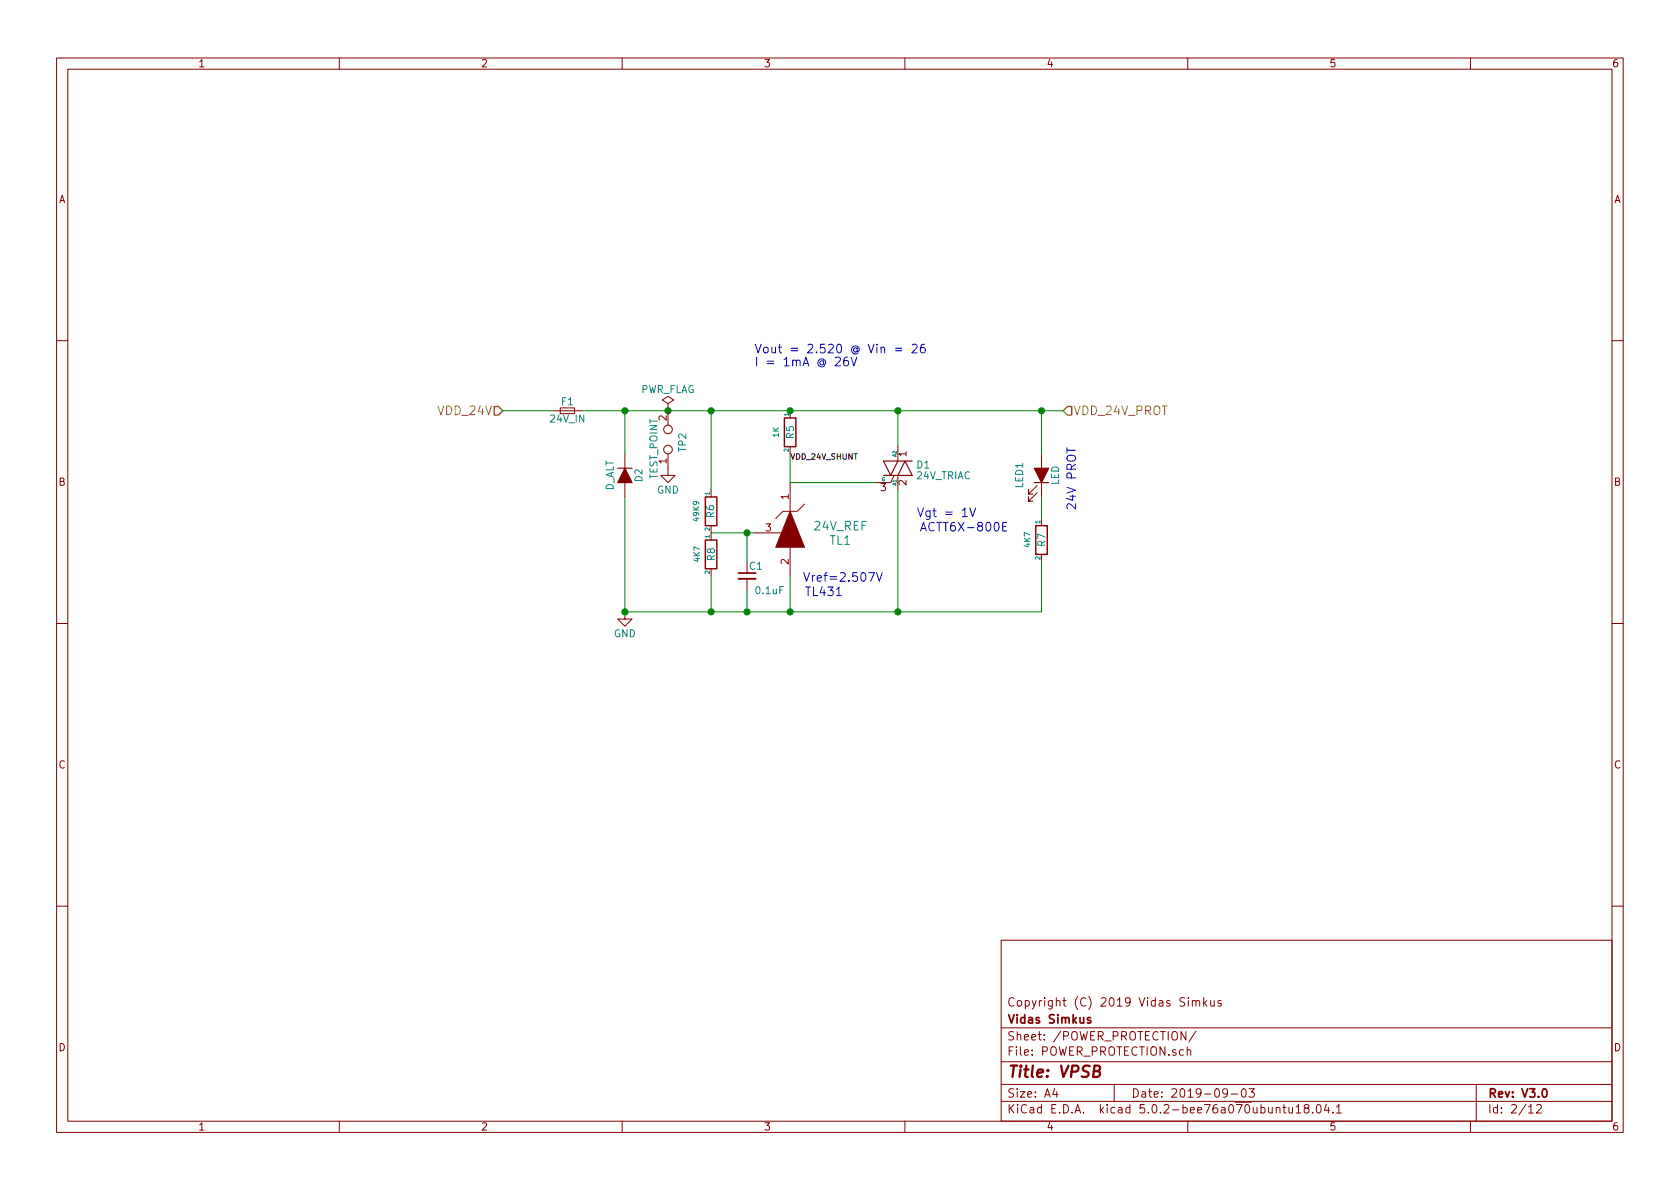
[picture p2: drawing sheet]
<svg xmlns="http://www.w3.org/2000/svg" width="297mm" height="210mm" viewBox="0 0 297 210" stroke-linecap="round" stroke-linejoin="round" font-family="sans-serif">
<g fill="none" stroke="#840000" stroke-width=".18">
<path d="M10 10.3h277v189.9h-277zM12 12.2h273v186.1h-273zM60 10.3v1.9M110 10.3v1.9M160 10.3v1.9M210 10.3v1.9M260 10.3v1.9M10 60.2h2M97.8 72.6h5.1M99.1 72.1h2.5v1h-2.5zM118.1 71.4l1-.7-1-.6-1 .6 1 .7v1.2M118.1 72.6h.1"/>
<path d="M118.1 72.6v2.6M139.7 72.6v1.3M158.7 79v2.5M285 60.2h2M110.5 80.3v7.6M118.1 80.3v3.8h1.3l-1.3 1.2-1.3-1.2h1.3M125.7 86.6v1.3M125.7 94.2v1.3M133.3 94.2h5.1M139.7 85.3v5M139.7 96.8v5M142.2 89.1l-1.2 1.3h-2.6l-1.2 1.3"/>
<path d="M158.1 84.1l-.6 1.2h-2.6M158.7 84.1v2.5M183.4 87.1l-1.5 1.5v-.7v.7h.7M183.4 85.8l-1.5 1.6v-.8v.8h.7M184.1 80.3v7.6M184.1 91.7v1.3M10 110.3h2M110.5 108.2v1.3h1.3l-1.3 1.2-1.3-1.2h1.3M132.1 102.4v2M285 110.3h2M10 160.2h2M177 166.3h108v32h-108z"/>
<path d="M210.1 176.4v.2M210.1 176.9v1M210.8 177.1l.2-.2 .4 .1 .1 .9M210.8 176.9v1M211.5 177.1a.36 .36 0 0 1 .3-.2 .36 .36 0 0 1 .3 .2v.8M212.8 176.4v1.5M213 177.4l.4 .5M213.4 176.9l-.6 .6M214 176.9l.1 .9 .4 .1 .2-.1M214.7 176.9v1M215.9 177a.37 .37 0 0 0-.6 .1l.1 .3 .5 .1 .1 .1-.3 .3-.4-.1M285 160.2h2"/>
<path d="M60 198.3v1.9M110 198.3v1.9M160 198.3v1.9M177 194.8h108M177 191.8h108M177 187.8h108M177 181.8h108M186.5 192.5l-.4 1h1M186.8 193v1M197 191.8v3M209.7 182.4v1.5l-.9-1.5v1.5M209.9 185.7h.1a.37 .37 0 0 1 .5 .1v.8"/>
<path d="M209.9 185.1v1.5M210 198.3v1.9M211.5 182.3l-1.3 2M217 193.2l-.1 .2a.48 .48 0 0 1-.6-.1v-.6a.48 .48 0 0 1 .6-.1l.1 .1a1.19 1.19 0 0 1-.2 1.2l-.5 .1M217.7 193.5h1.1M219.6 192.7l.4-.2a.94 .94 0 0 1 0 1.5 .82 .82 0 0 1-.4-1.3zM220.8 192.5h1l-.5 .6 .4 .1v.7l-.2 .1-.7-.1M226.8 195.8h.6M227 195.3v1.3l.4 .2M227.9 195.8v.9l.4 .1 .2-.1M228.5 195.8v1M229.2 195.8l.4-.5v1.5"/>
<path d="M229.2 196.8h.8M230.9 196l-.2-.2-.1-.2 .3-.3h.3l.2 .3v.2l-.7 .2a.48 .48 0 0 0 0 .7l.2 .1 .5-.1a.48 .48 0 0 0-.2-.7M232.1 196.7v.1M232.9 195.5l.3-.2a.94 .94 0 0 1 0 1.5l-.4-.3-.1-.6zM234.5 195.2l-.3 1.1h.9M234.9 195.8v1M235.7 196.7v.1M236.3 195.8l.4-.5v1.5M236.3 196.8h.9M260 198.3v1.9M261 191.8v6.5M270.3 195.8l.4-.5v1.5"/>
<path d="M270.3 196.8h.8M271.7 195.5l.2-.2h.4l.2 .5-.9 1h.9"/>
<circle cx="118.1" cy="75.9" r=".76"/>
<circle cx="118.1" cy="79.5" r=".76"/>
</g>
<path d="M130.6 101.3h3M192.8 180l-.3-.1-.2 .2v.3l.5 .1v.3h-.5M272.9 192.6l.1-.1a.8 .8 0 0 1 .5 .8 .8 .8 0 0 1-.5 .7 1 1 0 0 1-.1-1.4z" fill="none" stroke="#840000" stroke-width=".3"/>
<path d="M193.4 189.4h.7a.5 .5 0 0 0 .4-.4 .5 .5 0 0 0-.3-.6h-.7l-.2 2h.7a.53 .53 0 0 0 .5-.5 .53 .53 0 0 0-.4-.5" fill="none" stroke="#840000" stroke-width=".41"/>
<path d="M87.4 71.9h.7l.8 .7-.8 .8h-.7zM188.7 71.9h.8v1.5h-.8l-.7-.8z" fill="none" stroke="#848400" stroke-width=".25"/>
<path d="M139.7 90.4l2.5 6.4h-5z" fill="#840000" stroke="#840000" stroke-width=".18"/>
<g fill="#008400" stroke="#008400" stroke-width=".25">
<circle cx="139.7" cy="108.2" r=".51"/>
<circle cx="125.7" cy="108.2" r=".51"/>
<circle cx="158.8" cy="108.2" r=".51"/>
<circle cx="125.7" cy="72.6" r=".51"/>
<circle cx="158.8" cy="72.6" r=".51"/>
<circle cx="184.2" cy="72.6" r=".51"/>
<circle cx="132.1" cy="108.2" r=".51"/>
<circle cx="132.1" cy="94.2" r=".51"/>
<circle cx="110.5" cy="72.6" r=".51"/>
<circle cx="118.1" cy="72.6" r=".51"/>
<circle cx="139.7" cy="72.6" r=".51"/>
<circle cx="110.5" cy="108.2" r=".51"/>
</g>
<path d="M138.7 73.9h2v5.1h-2zM124.7 87.9h2v5.1h-2zM124.7 95.5h2v5.1h-2zM183.1 93h2.1v5h-2.1z" fill="none" stroke="#840000" stroke-width=".25"/>
<g fill="none" stroke="#008400" stroke-width=".18">
<path d="M88.9 72.6h8.9M102.9 72.6h85.1M110.5 72.6v7.7M125.7 72.6v14M158.7 72.6v6.4M184.1 72.6v7.7M110.5 87.9v20.3h73.6v-8.9M125.7 94.2h7.6M132.1 94.2v5.1M139.7 80.3v5h15.2M158.7 86.6v21.6M184.1 87.9v3.8"/>
<path d="M125.7 101.8v6.4M132.1 104.4v3.8M139.7 101.8v6.4"/>
</g>
<path d="M109.2 82.8h2.6M156.2 84.1h5.1l-1.3-2.6-1.3 2.6M158.7 81.5l-1.2 2.6-1.3-2.6h5.1M182.9 85.3h2.5" fill="none" stroke="#840000" stroke-width=".2"/>
<g fill="#840000" stroke="#840000" stroke-width=".2">
<path d="M182.9 82.8h2.5l-1.3 2.5z"/>
<path d="M110.5 82.8l1.3 2.5h-2.6z"/>
</g>
<g fill="none" stroke="#0000c2" stroke-width=".18">
<path d="M147.7 63.3l.6-.1 .2 .1 .1 .3-.9 1.1h.9M149.9 63.2a.59 .59 0 0 0-.7 .6v.7a.48 .48 0 0 0 .8 0v-.5l-.1-.2-.4-.1-.3 .3M150.5 63.2l.5 1.5 .5-1.5M158.3 61.6h1.2M158.3 62h1.2M161.3 61l.6-.1 .2 .1 .1 .3-1 1.1h1M163.4 60.9a.59 .59 0 0 0-.7 .6v.6l.2 .2 .4 .1 .2-.2 .1-.5-.2-.2h-.4l-.3 .2M162.3 89.8l.5 1.6 .5-1.6M177.3 93.1h.5M178 92.4h-.7v1.5h.7M190.2 89.1v.9l-1.1-.9h-.3l-.2 .3 .2 .5M142.1 101.3l.5 1.5 .5-1.5"/>
<path d="M147.9 105.3h.9"/>
</g>
<path d="M130.6 102.4h3" fill="none" stroke="#840000" stroke-width=".33"/>
<text font-size="2.8" fill="#840000" x="178" y="190.5">Title: VPSB</text>
<g font-size="2.1" fill="#0000c2">
<text x="133.3" y="62.5">Vout = 2.520 @ Vin = 26</text>
<text x="133.3" y="64.8">I = 1mA @ 26V</text>
<text x="190.2" y="89.2" transform="rotate(-90 190.2 89.2)">24V PROT</text>
<text x="162.6" y="94">ACTT6X-800E</text>
<text x="164.3" y="91.4">Vgt = 1V</text>
<text x="142.2" y="105.4">TL431</text>
<text x="144.1" y="102.9">Vref=2.507V</text>
</g>
<g font-size="2.1" fill="#848400">
<text x="77.7" y="73.4">VDD_24V</text>
<text x="189.7" y="73.4">VDD_24V_PROT</text>
</g>
<g font-size="2.1" fill="#008484">
<text x="144" y="93.8">24V_REF</text>
<text x="146.7" y="96.3">TL1</text>
</g>
<g font-size="2.1" fill="#840000">
<text x="178" y="178">Copyright (C) 2019 Vidas Simkus</text>
<text x="178" y="184">Sheet: /POWER_PROTECTION/</text>
<text x="178" y="181">Vidas Simkus</text>
<text x="178" y="186.7">File: POWER_PROTECTION.sch</text>
<text x="178" y="196.9">KiCad E.D.A. kicad 5.0.2-bee76a070ubuntu18.04.1</text>
<text x="178" y="194.1">Size: A4</text>
<text x="200" y="194.1">Date: 2019-09-03</text>
<text x="263" y="194.1">Rev: V3.0</text>
<text x="263" y="196.9">Id: 2/12</text>
</g>
<g font-size="1.8" fill="#840000">
<text x="35" y="11.9">1</text>
<text x="85" y="11.9">2</text>
<text x="135" y="11.9">3</text>
<text x="185" y="11.9">4</text>
<text x="235" y="11.9">5</text>
<text x="285" y="11.9">6</text>
<text x="10.4" y="35.9">A</text>
<text x="285.4" y="35.9">A</text>
<text x="117.9" y="74.4" transform="rotate(-90 117.9 74.4)">2</text>
<text x="117.9" y="82" transform="rotate(-90 117.9 82)">1</text>
<text x="160.3" y="80.7" transform="rotate(-90 160.3 80.7)">1</text>
<text x="10.4" y="85.9">B</text>
<text x="139.4" y="88.3" transform="rotate(-90 139.4 88.3)">1</text>
<text x="155.7" y="86.9">3</text>
<text x="160.3" y="85.8" transform="rotate(-90 160.3 85.8)">2</text>
<text x="285.4" y="85.9">B</text>
<text x="135.4" y="94">3</text>
<text x="139.4" y="99.8" transform="rotate(-90 139.4 99.8)">2</text>
<text x="10.4" y="135.9">C</text>
<text x="285.4" y="135.9">C</text>
<text x="10.4" y="185.9">D</text>
<text x="285.4" y="185.9">D</text>
<text x="35" y="199.9">1</text>
<text x="85" y="199.9">2</text>
<text x="135" y="199.9">3</text>
<text x="185" y="199.9">4</text>
<text x="235" y="199.9">5</text>
<text x="285" y="199.9">6</text>
</g>
<g font-size="1.8" fill="#008484">
<text x="99.3" y="71.7">F1</text>
<text x="113.2" y="69.5">PWR_FLAG</text>
<text x="97.4" y="74.7">24V_IN</text>
<text x="140.4" y="77.6" transform="rotate(-90 140.4 77.6)">R5</text>
<text x="121.3" y="79.9" transform="rotate(-90 121.3 79.9)">TP2</text>
<text x="162.1" y="82.8">D1</text>
<text x="108.5" y="86.9" transform="rotate(-90 108.5 86.9)">D_ALT</text>
<text x="113.6" y="85.2" transform="rotate(-90 113.6 85.2)">D2</text>
<text x="116.2" y="87.3">GND</text>
<text x="116.3" y="84.8" transform="rotate(-90 116.3 84.8)">TEST_POINT</text>
<text x="162.1" y="84.8">24V_TRIAC</text>
<text x="180.9" y="86.3" transform="rotate(-90 180.9 86.3)">LED1</text>
<text x="187.2" y="85.8" transform="rotate(-90 187.2 85.8)">LED</text>
<text x="126.3" y="91.5" transform="rotate(-90 126.3 91.5)">R6</text>
<text x="126.4" y="99.2" transform="rotate(-90 126.4 99.2)">R8</text>
<text x="132.5" y="100.8">C1</text>
<text x="184.8" y="96.6" transform="rotate(-90 184.8 96.6)">R7</text>
<text x="133.7" y="105.1">0.1uF</text>
<text x="108.5" y="112.7">GND</text>
</g>
<g font-size="1.4" fill="#008484">
<text x="137.7" y="77.3" transform="rotate(-90 137.7 77.3)">1K</text>
<text x="123.6" y="92.1" transform="rotate(-90 123.6 92.1)">49K9</text>
<text x="123.7" y="99.3" transform="rotate(-90 123.7 99.3)">4K7</text>
<text x="182.1" y="96.7" transform="rotate(-90 182.1 96.7)">4K7</text>
</g>
<text font-size="1.4" x="139.7" y="81.3">VDD_24V_SHUNT</text>
<g font-size="1.1" fill="#008484">
<text x="139.5" y="73.6" transform="rotate(-90 139.5 73.6)">1</text>
<text x="139.5" y="79.9" transform="rotate(-90 139.5 79.9)">2</text>
<text x="125.5" y="87.5" transform="rotate(-90 125.5 87.5)">1</text>
<text x="125.5" y="95.2" transform="rotate(-90 125.5 95.2)">1</text>
<text x="125.5" y="93.9" transform="rotate(-90 125.5 93.9)">2</text>
<text x="183.9" y="92.6" transform="rotate(-90 183.9 92.6)">1</text>
<text x="125.5" y="101.5" transform="rotate(-90 125.5 101.5)">2</text>
<text x="183.9" y="99" transform="rotate(-90 183.9 99)">2</text>
</g>
<g font-size=".9" fill="#008484">
<text x="158.5" y="80.8" transform="rotate(-90 158.5 80.8)">A2</text>
<text x="155.9" y="85.1">G</text>
<text x="158.5" y="85.9" transform="rotate(-90 158.5 85.9)">A1</text>
</g>
</svg>
